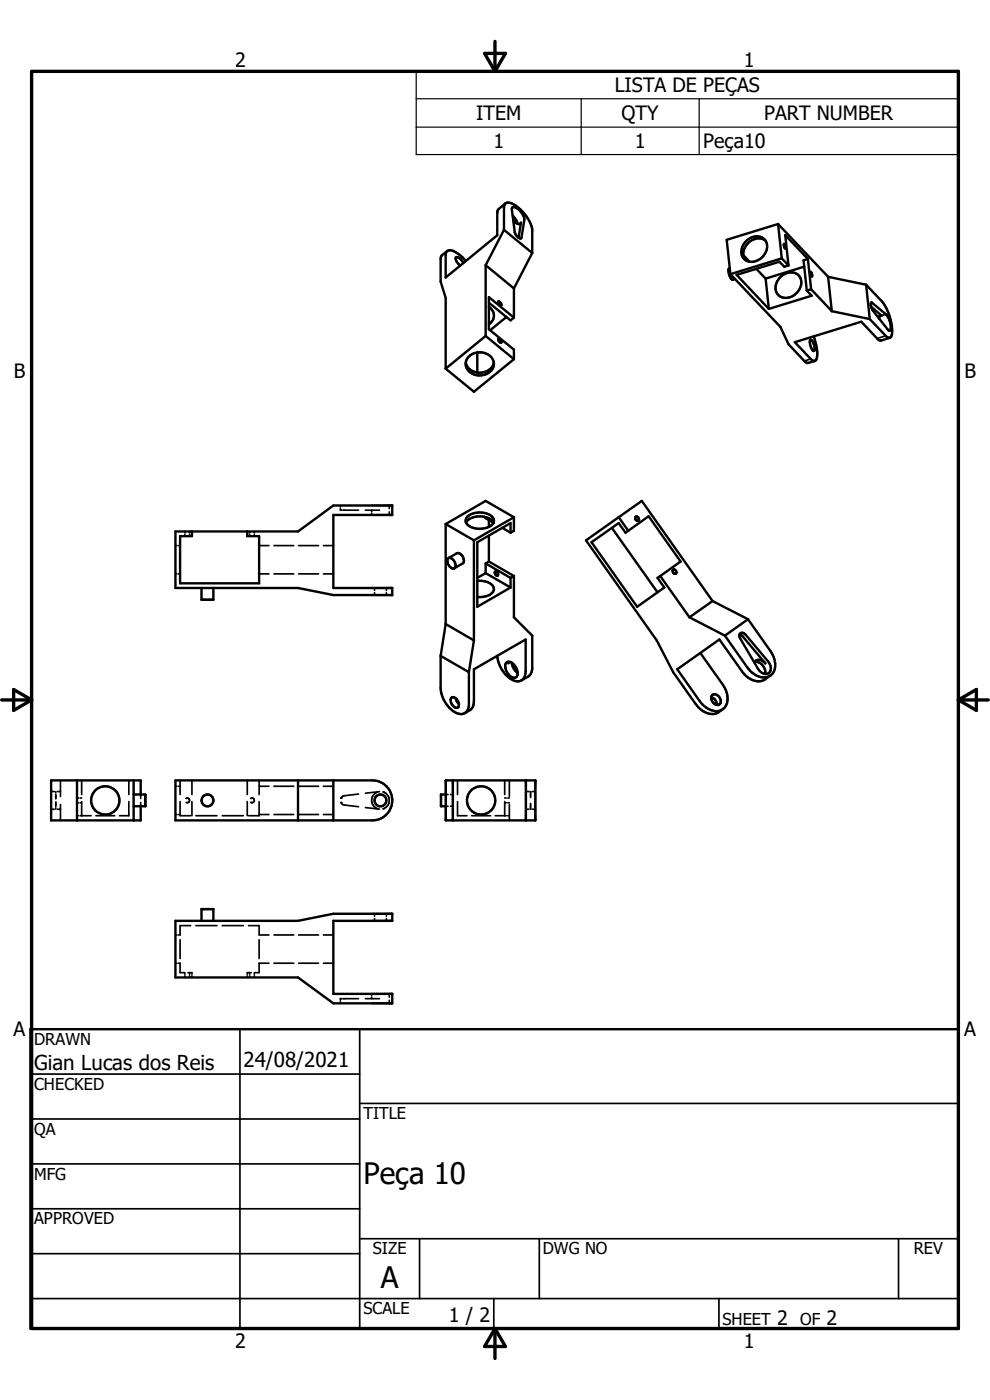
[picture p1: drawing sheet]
<svg xmlns="http://www.w3.org/2000/svg" width="210mm" height="297mm" viewBox="0 0 210 297" stroke-linecap="round" stroke-linejoin="round" font-family="sans-serif">
<g fill="none" stroke="#000" stroke-width=".51">
<path d="M94.8 53.3l-1.1 1-.2 .7v4.7l1 3.5v15M98.3 55.8a1.63 1.63 0 0 0-1.5-1.2 1.64 1.64 0 0 0 .8 1.7M103 56.3v15M103 56.3l6 4.9M106.9 48.8l6 4.9M106.9 48.8l-3.9 7.5M107.2 43.2a2.69 2.69 0 0 1 2.9 .9 8.6 8.6 0 0 1 2.8 4.5v5.1M107.2 43.2l-1.6 1.5-.1 5.2-11 9v-5.1a1.09 1.09 0 0 1 1.9-.4l1.4 .9 1 1.1M107.2 43.2l-.3 .8v4.8M108.7 44a2.05 2.05 0 0 1 2.1 1.5l.4 1.2-.6 3.7a.66 .66 0 0 1-1-.4l-.4-.7-.6-4.8zM108.8 45.7l.7 1 .3 .8M108.9 46.8l.9 .7"/>
<path d="M109.8 47.5h.5l.2-.3-.5 3.2M112.9 53.7l-3.9 7.5M154.8 56.9a.85 .85 0 0 0-.2 1.2 1.56 1.56 0 0 0 .8 1.3l.5-.2M154.9 58.2l10.7 11.2 1.7 3.6 3.3 3.6 .7 .4 1.6-.4M157.7 54.1l1.3 1.4M157.7 54.2l.3 .9M158.4 51a2.51 2.51 0 0 1 4.3 .6 3.3 3.3 0 0 1-4.5 3.6 2.62 2.62 0 0 1 .2-4.2zM160.4 57l2 2.1M162.4 51a3.2 3.2 0 0 0-4.7 3.2M162.4 59.1l.7 6.4M165.1 47.5l10.6 11.2M165.1 47.5l.7 7.3"/>
<path d="M165.1 47.5l-10.9 3.4 .7 7.3M165.6 58.7a2.49 2.49 0 0 1 4.3 .6 3.3 3.3 0 0 1-4.4 3.6 2.63 2.63 0 0 1 .1-4.2zM165.8 54.8l1.5 1.5M165.8 54.8l-10.9 3.4M166.3 51.8h.1a.75 .75 0 0 1 .2 .9l-.3-.5zM166.6 52.7h.1M167.3 56.3l-.9 .3-1.1-1.1-9 2.8 6.8 7.2M170.6 56.6l-8.2 2.5M171.4 54.9l.7 6.5M171.4 54.9l-.9 .3 .7 6.4M171.4 54.9l-4.8-5 .7 6.4M171.9 57.7l.2 .1a.57 .57 0 0 1 .1 .8l-.3-.5z"/>
<path d="M171.9 57.7h.1M175.7 58.7l.8 7.3M175.7 58.7l8 1.7M98.8 76.9a3.1 3.1 0 0 0 4.7 1.7l.9-.7 .4-1M99.4 75.7a3.2 3.2 0 0 1 5.4 1.3 2.96 2.96 0 0 1-4.3 2.4 2.25 2.25 0 0 1-1.1-3.7zM101.2 74.8v4.2M103 71.3l6 4.9M103 71.3l-8.5 6.9M103.7 65.1a2.16 2.16 0 0 1 0 3.7M103.7 64.2l4.6 3.8 .7-.6M105.7 64a.58 .58 0 0 1 .6 .8 .76 .76 0 0 1-.6-.8zM105.7 71.9a.57 .57 0 0 1 .6 .8 .71 .71 0 0 1-.6-.8z"/>
<path d="M107.4 67.2l-3.4 2.9M109 61.2v6.2M109 67.4l-5.3-4.4v6.9l5.3 4.3v2M109 76.2l-8.5 6.9-6-4.9M171.2 61.6l1 1.1-9.1 2.8M171.9 72.1h.1a2.43 2.43 0 0 1 .8 2.3h-.1a1.95 1.95 0 0 1-.9-1.9zM172.1 61.4l4.4 4.6M172.1 61.4l-.9 .2M172.6 71.4l.3 .9a6.3 6.3 0 0 1 .2 4.1l-.4 .2-.5-.2-3.6-3.8 14.1-4.3 3.7 3.8 .5 .1 1.9-.5M176.5 66l8 1.7M183.7 60.4l3.4 3.6a10 10 0 0 1 2 7.2 .64 .64 0 0 1-.6 .5 .64 .64 0 0 1-.6-.5l-3.4-3.5M183.7 60.4l.8 7.3"/>
<path d="M184.8 64.2h.2l3.1 2.6 .2 .4a3.8 3.8 0 0 1 .6 2.9l-.5-.1-3.3-4.2a2.01 2.01 0 0 1-.3-1.6zM184.8 65.1l2.2 1.9-.4-.1-.1 .7M37.2 112.8h26l7.5-5.6h12.5v2h-12.5v15.5h12.5v1.5h-12.5l-7.5-1.5h-26zM40.7 112.8v.9h-2.5v10.1h16.8v-10.1h-2.5v-.9M94.5 111.2v21.2M94.5 111.2l6 3.4M95.1 118.4a1.49 1.49 0 0 1 1.5 1.9 .75 .75 0 0 1-1.3-.2 1.35 1.35 0 0 1-.2-1.7zM95.2 118.4l1.7-1a1.42 1.42 0 0 1 1.2 2.1l-1.7 1.1M99.2 109.6a4.2 4.2 0 0 1 5.4 .2 1.33 1.33 0 0 1-.9 2 4.1 4.1 0 0 1-4.8-.8l-.1-.8zM100.5 114.6v21.3M103 119.5l5.3 3.1M103 109.7v.2l1.7 1a3.6 3.6 0 0 0-4.3-1.1l-1 .4-.5 .7"/>
<path d="M103 119.5v2.1M103.7 119.1l5.3 3.1M103.7 119.1l-.7 .4M103.7 110.4v1.4M103.7 113.6v5.5M106.6 112l1.7 1M108.3 113v-2l-7.1 4v13.7l7.1-4.1M109 109.7v2.9l-.7 .4M109 109.7l-8.5 4.9M109 109.7l-6-3.4-8.5 4.9M129.8 112l9.7 13.7M131.2 109.7l2.1 2.9"/>
<path d="M133.3 112.6l-.6 .4-1.5-2-5.7 4 9.7 13.7 5.7-4.1-1.4-2 .6-.4M133.3 112.6l4.3-3.1 6.8 9.6-4.3 3.1M134.9 109.6a.49 .49 0 0 1 .6 .3 .49 .49 0 0 1-.2 .6 .54 .54 0 0 1-.5-.3 .54 .54 0 0 1 .1-.6zM42.7 124.7v2.5h2.6v-2.5M93.5 139.1v6.8a6.3 6.3 0 0 0 3.8 5.5 1.7 1.7 0 0 0 2.2-1.7v-7.1M93.5 139.1l6 3.5M94.5 132.4l-1 6.7M94.5 132.4l6 3.5M100.5 135.9l-1 6.7M101.2 123.2a3.1 3.1 0 0 1 3.6 1.6 2.19 2.19 0 0 1-2.3 1.8h-1.3M103 121.6l5.3 3M103 121.6l-1.8 1"/>
<path d="M105 121.3a.47 .47 0 0 1 .6 .2 .47 .47 0 0 1-.2 .6l-.3-.2zM105.5 139.1a6 6 0 0 0 4.1 5.4 1.79 1.79 0 0 0 1.9-2.1v-6.7l-11 6.3v6.7l-.3 1.4a2.8 2.8 0 0 1-1.6 1.2M108.3 122.6v2M109 122.2v8.8l3.9 3.9-.1 7.4-.2 .6-.3 .5-1.7 1M109 122.2l-.7 .4M140.1 122.2l6.2 8.8M142.8 120.9a.5 .5 0 0 1 .6 .2 .5 .5 0 0 1-.1 .6 .54 .54 0 0 1-.5-.3 .54 .54 0 0 1 0-.5zM146.3 131l7.5 3.9M148.6 138.5l4.7 6.8a4 4 0 0 1 .2 5 3.4 3.4 0 0 1-4.4-.8l-5.4-7.5 8.9-6.3 4.8 6.7a3.8 3.8 0 0 0 4.9 1.7l1.1-.8M151.2 127.5l-15.1-21.2-11.8 8.3 15 21.3a58.9 58.9 0 0 0 8.9 14.2 3.5 3.5 0 0 0 5.1 .4M151.2 127.5l-4.9 3.5M151.2 127.5l7.5 3.9"/>
<path d="M156.9 134.6l.7 .5 4.8 5.6a1.41 1.41 0 0 0-2.4-.2M157.1 134.3h.5l.6 .3 4.7 5.7a1.58 1.58 0 0 1-.2 2.7 1.94 1.94 0 0 1-1.9-1.1l-3.9-6.6v-.7zM158.7 131.4l4.7 6.7a3.9 3.9 0 0 1 .2 5.1 3.4 3.4 0 0 1-4.4-.9l-5.4-7.4M158.7 131.4l-4.9 3.5M95.7 148.1a.93 .93 0 0 1 1.5 .7 .82 .82 0 0 1-.4 1.4 1.71 1.71 0 0 1-1.1-2.1zM96.7 148.2l.2 .6 .4 .5M107.4 140.6a1.14 1.14 0 0 1 1.7 .4 2.1 2.1 0 0 1 .4 2.6 1.61 1.61 0 0 1-2-1.2l-.3-1.1zM108 140.4l-.1 .3M108.6 140.6a3 3 0 0 0 1.2 2.2M150.9 147.9a1.56 1.56 0 0 1 1.1 1.6M151.2 147.4a1.3 1.3 0 0 1 1.4 .5 1.3 1.3 0 0 1-.1 1.6 1.35 1.35 0 0 1-1.3-.6 1.35 1.35 0 0 1 0-1.5zM160.1 140.4a2.21 2.21 0 0 1 2.2 2.6"/>
<path d="M16.3 165.6v8.4M28.3 168.6h2.5v2.4h-2.5M28.3 165.6v8.4M29.8 168.6v-3h-19v8.4h19v-3M37.2 165.6h41.8a4.2 4.2 0 0 1 4.2 4.2 4.2 4.2 0 0 1-4.2 4.2h-41.8zM63.2 165.6v8.4M70.7 165.6v8.4M94.6 165.6h19v8.4h-19zM94.6 168.6h-1v2.4h1M96.1 165.6v8.4M111.6 165.6v8.4M37.2 195.4h26l7.5-1.5h12.5v1.5h-12.5v15.5h12.5v2h-12.5l-7.5-5.5h-26z"/>
<path d="M42.7 195.4v-2.5h2.6v2.5M6.5 218.3h196.8v63.5h-196.8z"/>
<circle cx="22.3" cy="169.8" r="3"/>
<circle cx="44" cy="169.8" r="1.24"/>
<circle cx="80.7" cy="169.8" r="1.25"/>
<circle cx="102.1" cy="169.8" r="3"/>
</g>
<g fill="none" stroke="#000" stroke-width=".36">
<path d="M172 76.1l-1.4 .5M185 64.2l-.3 .1M187.9 71.2l-1.8 .6M187.9 66.7l-.9 .3M37.2 115.7h.3M37.9 115.7h.3M39.2 112.8v.3M39.2 113.4v.3M40.2 112.8v.3M40.2 113.4v.3M53 112.8v.3M53 113.4v.3"/>
<path d="M54 112.8v.3M54 113.4v.3M55 115.7h2M58.1 115.7h4.2M63.3 115.7h4.3M68.6 115.7h2.1M72.2 107.9v.3h.3M72.2 107.2v.4M72.8 108.2h3.3M77.5 108.2h3M78.8 108.2v.4M78.8 108.9v.3"/>
<path d="M82.6 107.2v.7M82.6 108.6v.6M37.2 121.7h.3M37.9 121.7h.3M55 121.7h2M58.1 121.7h4.2M63.3 121.7h4.3M68.6 121.7h2.1M79.5 124.7v.6M79.5 125.7v.5M82 124.7v.6M82 125.7v.5"/>
<path d="M10.8 167.9h.7M10.8 171.7h.7M11.8 167.9v.3M11.8 168.5v1M11.8 170.1v1M11.8 171.4v.3M12.2 167.9h.6M12.2 171.7h.6M12.8 165.6v3.4M12.8 170.7v3.3M16.3 170.3h.4M16.3 173.1h.4"/>
<path d="M16.3 169.3h.4M17 170.3h.3M17 173.1h2.3M17 169.3h.3M17.3 165.6v3M17.3 170.1v3M20.3 173.1h4M27.3 170.1v3h-2M27.3 165.6v3M29.8 168.6v.8M29.8 170.2v.8M37.2 166.8h.3"/>
<path d="M37.2 172.8h.3M37.9 166.8h.3M37.9 172.8h.3M38.2 165.6v3M38.2 170.1v3h2.2M39.5 169.4a.49 .49 0 0 1 .7 .4 .49 .49 0 0 1-.7 .4M40.7 165.6v3M40.7 170.1v3M41.6 173.1h4.4M47.1 173.1h4.5M52.5 165.6v3M52.5 170.1v3"/>
<path d="M53.2 169.4a.49 .49 0 0 1 .8 .4 .49 .49 0 0 1-.8 .4M55 165.6v3M55 170.1v3h-2.3M55 166.8h2M55 172.8h2M58.1 166.8h4.2M58.1 172.8h4.2M63.3 166.8h4.3M63.3 172.8h4.3M68.6 166.8h2.1M68.6 172.8h2.1M72.3 170.3l.6 .4 3.2 .4"/>
<path d="M76.1 168.5l-3.2 .4-.6 .4M77.5 171.3l3 .4M80.1 168a1.86 1.86 0 0 0-1.3 1.8 1.86 1.86 0 0 0 1.3 1.8M80.5 167.9l-3 .4M81.3 168a1.87 1.87 0 0 1 1.3 1.8 1.87 1.87 0 0 1-1.3 1.8M94.6 168.6h.5M94.6 171h.5M95.6 168.6h.5M95.6 171h.5M97.1 170.1v3h2M97.1 165.6v3M100.1 173.1h4"/>
<path d="M105.1 173.1h2.3M107.1 170.3h.3M107.1 169.3h.3M107.1 165.6v3M107.1 170.1v3M107.7 170.3h.4M107.7 173.1h.4M107.7 169.3h.4M108.1 165.6v3.4M108.1 170.7v3.3M111.6 167.9h.6M111.6 171.7h.6"/>
<path d="M112.6 167.9v1.3M112.6 170.4v1.3M112.9 167.9h.7M112.9 171.7h.7M37.2 198.4h.3M38.2 199.4v4M40.4 196.4h-2.2v2h-.3M41.6 196.4h4.4M47.1 196.4h4.5M52.7 196.4h2.3v2h2M55 199.4v4M58.1 198.4h4.2"/>
<path d="M63.3 198.4h4.3M68.6 198.4h2.1M79.5 193.9v.5M79.5 194.8v.6M82 193.9v.5M82 194.8v.6M37.2 204.3h.3M37.9 204.3h.3v2.1h.8M39.2 206.4v.3M39.2 207v.4M39.9 206.4h.8v.3M40.2 206.4v.3"/>
<path d="M40.2 207v.4M40.7 207v.4M50.9 218.3v63.5M52.5 207v.4M53 206.4v.3M53 207v.4M53.3 206.4h-.8v.3M54 206.4v.3M54 207v.4M57 204.3h-2v2.1h-.9M58.1 204.3h4.2M63.3 204.3h4.3"/>
<path d="M68.6 204.3h2.1M72.2 212.5v.4M72.5 211.9h-.3v.3M72.8 211.9h3.3M76.3 218.3v63.5M77.5 211.9h3M78.8 210.9v.3M78.8 211.5v.4M82.6 210.9v.6M82.6 212.2v.7M6.5 227.9h69.8M6.5 237.4h69.8"/>
<path d="M76.3 234.1h127M6.5 246.9h69.8M6.5 256.4h69.8M6.5 266h69.8M6.5 275.5h196.8M76.3 262.8h127M89 262.8v12.7M104.8 275.5v6.3M114.4 262.8v12.7M152.5 275.5v6.3M190.6 262.8v12.7"/>
</g>
<g fill="#000">
<circle cx="39.5" cy="169.4" r=".18"/>
<circle cx="53.2" cy="170.2" r=".18"/>
<circle cx="53.2" cy="169.4" r=".18"/>
<circle cx="72.3" cy="169.3" r=".18"/>
<circle cx="72.3" cy="170.3" r=".18"/>
<circle cx="81.3" cy="168" r=".18"/>
<circle cx="81.3" cy="171.6" r=".18"/>
</g>
<path d="M6.7 15.1h196.6v266.7h-196.6zM102.8 11.3h4.4l-2.2 3.8zM105 8.8v6.3M.4 148.5h6.3M2.9 146.3l3.8 2.2-3.8 2.2zM203.3 148.5h6.4M203.3 148.5l3.8-2.2v4.4zM105 281.8v6.4M105 281.8l2.2 3.9h-4.4z" fill="none" stroke="#000" stroke-width=".71"/>
<path d="M88.3 15.1h115v17.7h-115zM88.3 21h115M88.3 27h115M123.3 21v11.8M148.3 21v11.8" fill="none" stroke="#000" stroke-width=".25"/>
<g font-size="6.3">
<text x="77.1" y="251.2">Peça 10</text>
<text x="80.8" y="273.3">A</text>
</g>
<g font-size="4.4">
<text x="7.2" y="227">Gian Lucas dos Reis</text>
<text x="51.7" y="226.4">24/08/2021</text>
</g>
<g font-size="4.2">
<text x="49.9" y="14.1">2</text>
<text x="157.8" y="14.1">1</text>
<text x="130.4" y="19.6">LISTA DE PEÇAS</text>
<text x="101" y="25.5">ITEM</text>
<text x="131.9" y="25.5">QTY</text>
<text x="162.1" y="25.5">PART NUMBER</text>
<text x="104.7" y="31.4">1</text>
<text x="134.7" y="31.4">1</text>
<text x="149.2" y="31.5">Peça10</text>
<text x="3" y="80.2">B</text>
<text x="204.6" y="80.2">B</text>
<text x="2.9" y="219.8">A</text>
<text x="204.6" y="219.8">A</text>
<text x="95.2" y="280.4">1 / 2</text>
<text x="164.8" y="281">2</text>
<text x="175.3" y="281">2</text>
<text x="49.9" y="285.9">2</text>
<text x="157.8" y="285.9">1</text>
</g>
<g font-size="3.5">
<text x="7.2" y="221.6">DRAWN</text>
<text x="7.2" y="231.2">CHECKED</text>
<text x="77.1" y="237.4">TITLE</text>
<text x="7.2" y="240.7">QA</text>
<text x="7.2" y="250.2">MFG</text>
<text x="7.2" y="259.8">APPROVED</text>
<text x="79.1" y="266.1">SIZE</text>
<text x="115.1" y="266.1">DWG NO</text>
<text x="193.8" y="266.1">REV</text>
<text x="77.1" y="278.8">SCALE</text>
<text x="153.2" y="281">SHEET</text>
<text x="169.7" y="281">OF</text>
</g>
</svg>
